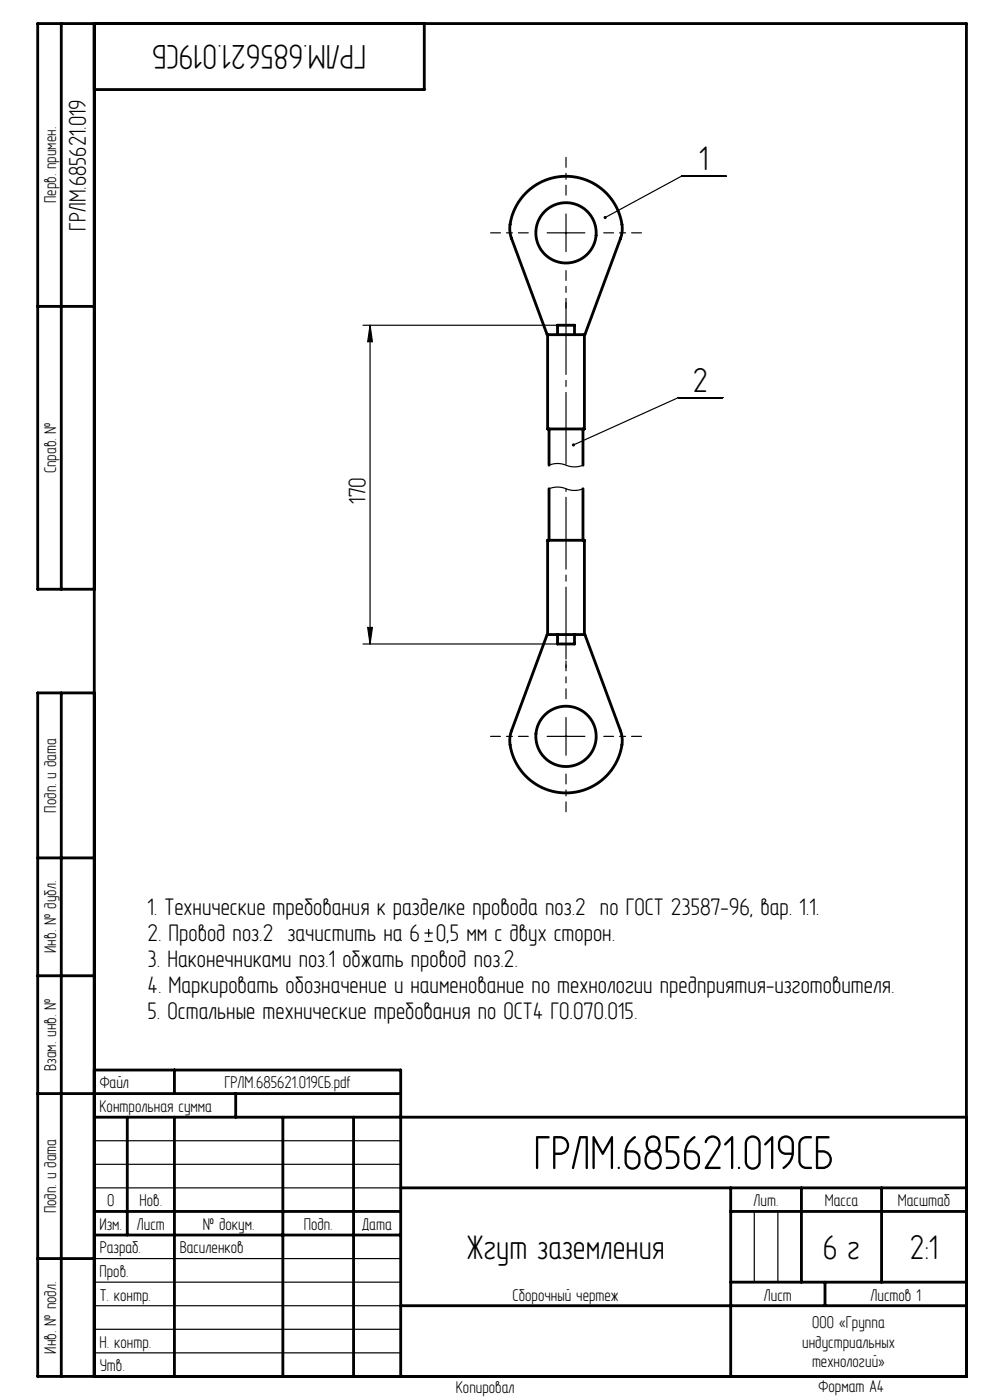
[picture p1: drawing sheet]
<svg xmlns="http://www.w3.org/2000/svg" width="210mm" height="297mm" viewBox="0 0 210 297" stroke-linecap="round" stroke-linejoin="round" font-family="sans-serif">
<g fill="none" stroke="#000" stroke-width=".25">
<path d="M154 37.4h-9.4l-16.2 8.7M116.1 49.4h8M120.1 45.4v8M77 69h41.3M78.5 69v67.6M78.5 69l.5 3.5h-1zM116.5 98.7a5.5 5.5 0 0 1 4.4 .3 4.7 4.7 0 0 0 2.8-.3M153.3 84.4h-9.4l-22.3 10M116.5 103.7a5.5 5.5 0 0 1 4.4 .3 4.7 4.7 0 0 0 2.8-.3M77 136.6h41.3M78 133.1h1l-.5 3.5zM116.1 156.2h8"/>
<path d="M120.1 152.2v8M90.1 199.7h1.7M90.1 197.9h1.7M90.9 197.1v1.7M20 242h65M20 247h65M20 252h65M160 257v15M165 257v15M20 277h65M20 272h65M20 267h65"/>
<path d="M20 287h65M20 282h65"/>
</g>
<path d="M112.1 49.4h-8M120.1 41.4v-8M120.1 57.4v8M128.1 49.4h8M112.1 156.2h-8M120.1 148.2v-8M128.1 156.2h8M120.1 164.2v8" fill="none" stroke="#000" stroke-width=".25" stroke-dasharray="15.2 1.3 1.3 1.3" stroke-dashoffset="13.1"/>
<path d="M120.1 141.6v-37.9" fill="none" stroke="#000" stroke-width=".25" stroke-dasharray="15.2 1.3 1.3 1.3" stroke-dashoffset="-1.8"/>
<path d="M120.1 98.7v-34.7" fill="none" stroke="#000" stroke-width=".25" stroke-dasharray="15.2 1.3 1.3 1.3" stroke-dashoffset="-.2"/>
<g fill="none" stroke="#000" stroke-width=".6">
<path d="M13 5v120M20 5v287M90 5v14h-70M8 65h12M116.2 71v20h7.8v-20M116.2 71h7.8M116.2 71l-7.7-20.4a7.8 7.8 0 0 1 .8-6.5 11.9 11.9 0 0 1 13.3-6.4 11.9 11.9 0 0 1 9.4 11.4l-.4 1.5-7.6 20.4M118.3 71v-2h3.6v2M116.5 91v7.7M123.7 91v7.7M116.5 103.7v10.9M123.7 103.7v10.9"/>
<path d="M20 125h-12v-120h197v287h-197v-145h12M116.2 134.6h7.8M116.2 134.6v-20h7.8v20M116.2 134.6l-7.7 20.4a7.8 7.8 0 0 0 .8 6.5 11.9 11.9 0 0 0 13.3 6.4 11.9 11.9 0 0 0 9.4-11.4l-.4-1.5-7.6-20.4M118.3 134.6v2h3.6v-2M13 147v145M8 182h12M8 207h12M8 232h77M20 227h65v65M20 237h185M27 237v25"/>
<path d="M37 227v5M37 237v55M50 232v5M60 237v55M75 237v55M20 257h65M85 252h120M155 252v40M155 257h50M170 252v20M187 252v20M8 267h12"/>
<path d="M20 262h65M85 277h120M155 272h50M175 272v5"/>
<circle cx="120.1" cy="49.4" r="6.4"/>
<circle cx="120.1" cy="156.2" r="6.4"/>
</g>
<g fill="#000">
<path d="M128.1 45.9v.4l.3-.2-.3 .2a.33 .33 0 0 0 .5 .1 .33 .33 0 0 0 0-.5 .33 .33 0 0 0-.5 0zM121.4 94.1l-.1 .4 .3-.1-.3 .1a.33 .33 0 0 0 .5 .2 .33 .33 0 0 0 .1-.5 .33 .33 0 0 0-.5-.1z"/>
<path d="M78.5 69l.5 3.5h-1zM78 133.1h1l-.5 3.5z"/>
</g>
<text font-size="11" x="113.2" y="248">ГРЛМ.685621.019СБ</text>
<g font-size="7.8">
<text x="77.7" y="9.5" transform="rotate(-180 77.7 9.5)">ГРЛМ.685621.019СБ</text>
<text x="148.3" y="36.2">1</text>
<text x="147" y="83.1">2</text>
<text x="99" y="267">Жгут заземления</text>
<text x="174.6" y="267">6 г</text>
<text x="193" y="267">2:1</text>
</g>
<g font-size="5.5">
<text x="18.2" y="48.9" transform="rotate(-90 18.2 48.9)">ГРЛМ.685621.019</text>
<text x="77.5" y="106.9" transform="rotate(-90 77.5 106.9)">170</text>
<text x="31.3" y="194.2">1. Технические требования к разделке провода поз.2 по ГОСТ 23587-96, вар. 1.1.</text>
<text x="31.3" y="199.7">2. Провод поз.2 зачистить на 6</text>
<text x="92.4" y="199.7">0,5 мм с двух сторон.</text>
<text x="31.3" y="205.2">3. Наконечниками поз.1 обжать провод поз.2.</text>
<text x="31.3" y="210.7">4. Маркировать обозначение и наименование по технологии предприятия-изготовителя.</text>
<text x="31.3" y="216.2">5. Остальные технические требования по ОСТ4 ГО.070.015.</text>
</g>
<g font-size="3.9">
<text x="11.9" y="43.1" transform="rotate(-90 11.9 43.1)">Перв. примен.</text>
<text x="11.9" y="100.4" transform="rotate(-90 11.9 100.4)">Справ. №</text>
<text x="11.9" y="172.4" transform="rotate(-90 11.9 172.4)">Подп. и дата</text>
<text x="11.9" y="202.1" transform="rotate(-90 11.9 202.1)">Инв. № дубл.</text>
<text x="11.9" y="227.2" transform="rotate(-90 11.9 227.2)">Взам. инв. №</text>
<text x="21.2" y="230.9">Файл</text>
<text x="47.6" y="230.9">ГРЛМ.685621.019СБ.pdf</text>
<text x="21.1" y="235.9">Контрольная сумма</text>
<text x="11.9" y="257.4" transform="rotate(-90 11.9 257.4)">Подп. и дата</text>
<text x="22.7" y="255.9">0</text>
<text x="29.6" y="255.9">Нов.</text>
<text x="159.9" y="255.9">Лит.</text>
<text x="174.9" y="255.9">Масса</text>
<text x="190.4" y="255.9">Масштаб</text>
<text x="21.1" y="260.9">Изм.</text>
<text x="29" y="260.9">Лист</text>
<text x="43" y="260.9">№ докум.</text>
<text x="64.4" y="260.9">Подп.</text>
<text x="76.9" y="260.9">Дата</text>
<text x="21.1" y="265.9">Разраб.</text>
<text x="38.1" y="265.9">Василенков</text>
<text x="21.1" y="270.9">Пров.</text>
<text x="21.1" y="275.9">Т. контр.</text>
<text x="108.7" y="275.9">Сборочный чертеж</text>
<text x="162" y="275.9">Лист</text>
<text x="184.7" y="275.9">Листов 1</text>
<text x="172.3" y="281.7">ООО «Группа</text>
<text x="11.9" y="287.1" transform="rotate(-90 11.9 287.1)">Инв. № подл.</text>
<text x="21.1" y="285.9">Н. контр.</text>
<text x="170.2" y="285.9">индустриальных</text>
<text x="21.2" y="290.9">Утв.</text>
<text x="172.2" y="290.1">технологий»</text>
<text x="96.7" y="295.6">Копировал</text>
<text x="173.6" y="295.4">Формат A4</text>
</g>
</svg>
